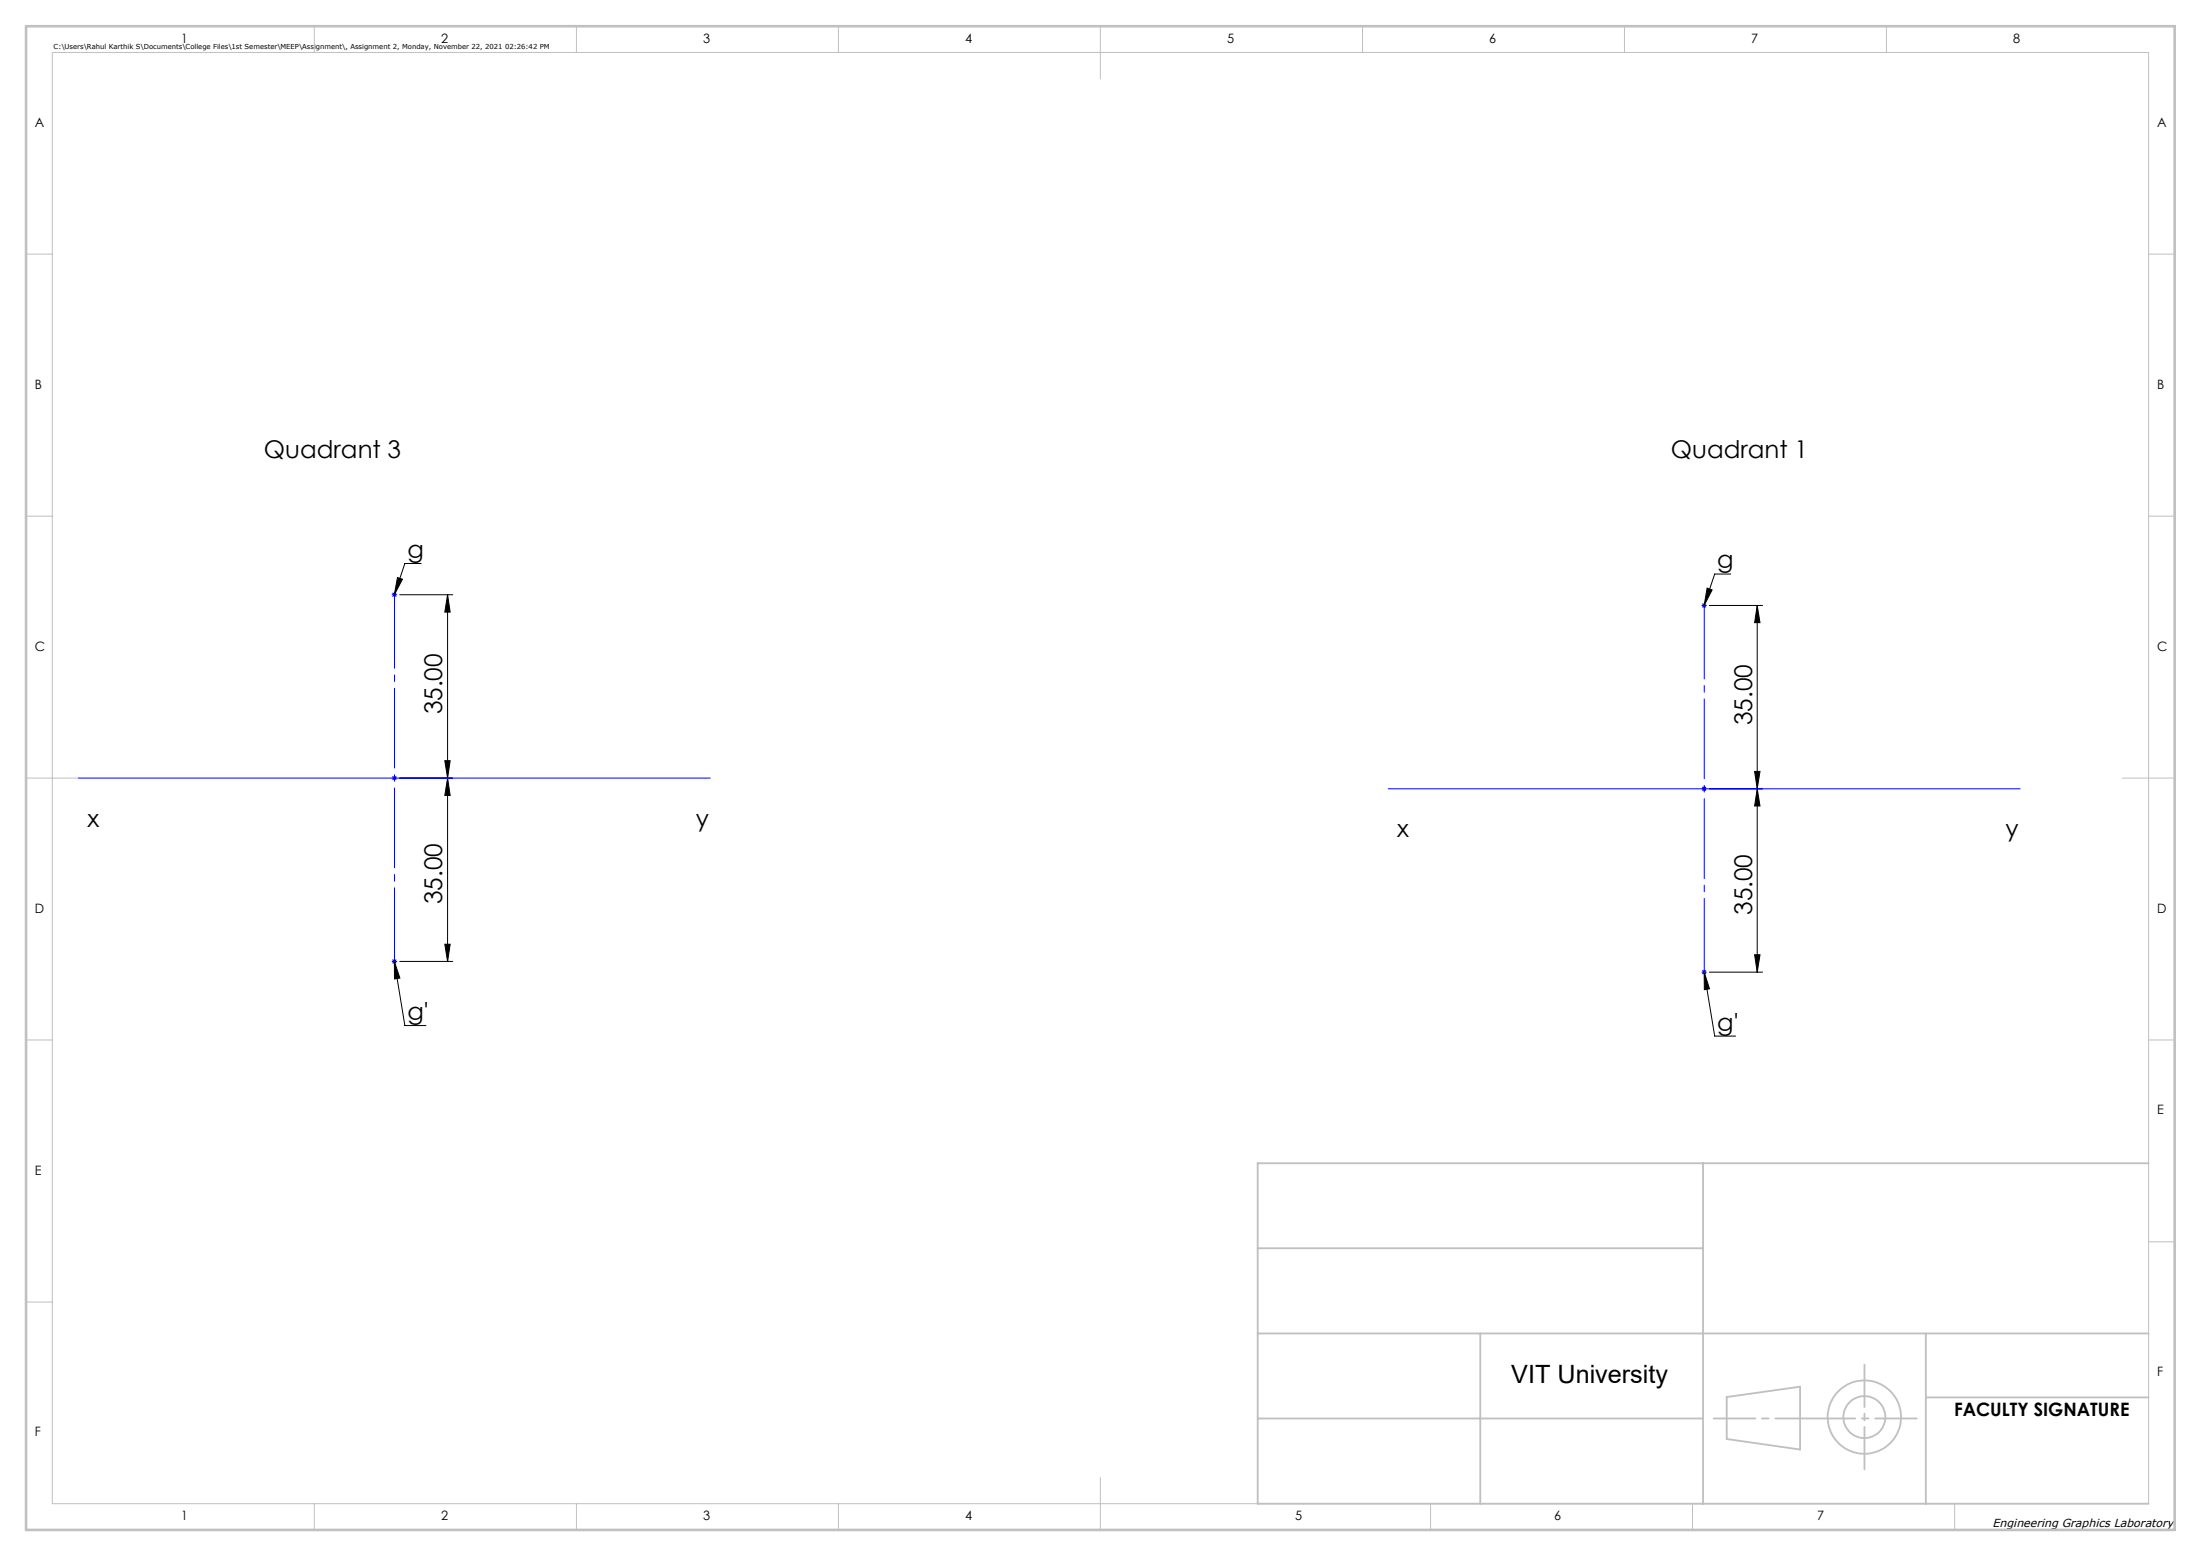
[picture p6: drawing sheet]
<svg xmlns="http://www.w3.org/2000/svg" width="420mm" height="297mm" viewBox="0 0 420 297" stroke-linecap="round" stroke-linejoin="round" font-family="sans-serif">
<g fill="none" stroke="#000" stroke-width=".19">
<path d="M75.8 110.2l1 .4-1.6 2.9zM76.3 113.5h10.1M80.4 107.6h-3.1l-2.1 5.9M85.4 113.5v70M85.4 113.5l.5 3.3h-1zM325.8 112.3l.9 .3-1.5 3zM326.2 115.6h10.1M330.3 109.6h-3.1l-2 6M335.3 115.6v70M335.3 115.6l.5 3.2h-1zM76.3 148.5h10.1M84.9 145.2h1l-.5 3.3z"/>
<path d="M85.4 148.5l.5 3.3h-1zM326.2 150.6h10.1M334.8 147.2h1l-.5 3.4zM335.3 150.6l.5 3.2h-1zM75.2 183.5l1.1 3.2-1 .2zM75.2 183.5l2.1 12.3h4M76.3 183.5h10.1M84.9 180.2h1l-.5 3.3zM325.2 185.6l1 3.1-1 .2zM325.2 185.6l2 12.2h4M326.2 185.6h10.1M334.8 182.2h1l-.5 3.4z"/>
</g>
<g fill="none" stroke="#c0c0c0" stroke-width=".35">
<path d="M240 238.3h85M325 222v65M410 222h-170v65h170M240 254.5h170M282.5 254.5v32.5M367.5 254.5v32.5M240 270.8h85M329.5 266.7l14-2v12l-14-2zM367.5 266.7h42.5"/>
<circle cx="355.8" cy="270.5" r="7"/>
<circle cx="355.8" cy="270.5" r="4"/>
</g>
<g fill="none" stroke="#00f" stroke-width=".19">
<path d="M74.8 113.5h1M74.9 113.2l.7 .7M75.2 113v1M75.6 113.2l-.7 .7M324.7 115.6h1M324.8 115.2l.7 .7M325.2 115.1v1M325.5 115.2l-.7 .7M15 148.5h120.5M74.9 148.2l.7 .7M75.2 148v1M75.6 148.2l-.7 .7"/>
<path d="M264.9 150.6h120.6M324.8 150.2l.7 .7M325.2 150.1v1M325.5 150.2l-.7 .7M74.8 183.5h1M74.9 183.2l.7 .7M75.2 183v1M75.6 183.2l-.7 .7M324.7 185.6h1M324.8 185.2l.7 .7M325.2 185.1v1M325.5 185.2l-.7 .7"/>
</g>
<g fill="none" stroke="#c0c0c0" stroke-width=".19">
<path d="M10 10h400v277h-400zM60 5v5M110 5v5M160 5v5M210 5v10M260 5v5M310 5v5M360 5v5M5 48.5h5M410 48.5h5M5 98.5h5M410 98.5h5"/>
<path d="M5 148.5h10M405 148.5h10M5 198.5h5M410 198.5h5M410 237h5M5 248.5h5M60 287v5M110 287v5M160 287v5M210 282v10M273 287v5M323 287v5"/>
<path d="M373 287v5"/>
</g>
<path d="M327 270.8h38.8" fill="none" stroke="#c0c0c0" stroke-width=".35" stroke-dasharray="15.2 1.3 1.3 1.3" stroke-dashoffset="7.3"/>
<path d="M355.8 260.5v20" fill="none" stroke="#c0c0c0" stroke-width=".35" stroke-dasharray="15.2 1.3 1.3 1.3" stroke-dashoffset="7.1"/>
<path d="M5 5h410v287h-410z" fill="none" stroke="#c0c0c0" stroke-width=".5"/>
<path d="M75.3 113.5v70M325.2 115.5v70" fill="none" stroke="#00f" stroke-width=".19" stroke-dasharray="15.2 1.3 1.3 1.3" stroke-dashoffset="1.2"/>
<g fill="#000">
<path d="M75.8 110.2l1 .4-1.6 2.9zM75.2 183.5l1.1 3.2-1 .2zM325.2 185.6l1 3.1-1 .2zM325.8 112.3l.9 .3-1.5 3z"/>
<path d="M84.9 145.2h1l-.5 3.3zM85.4 113.5l.5 3.3h-1z"/>
<path d="M85.4 148.5l.5 3.3h-1zM84.9 180.2h1l-.5 3.3z"/>
<path d="M334.8 147.2h1l-.5 3.4zM335.3 115.6l.5 3.2h-1z"/>
<path d="M335.3 150.6l.5 3.2h-1zM334.8 182.2h1l-.5 3.4z"/>
</g>
<text font-size="4.8" x="288.4" y="264">VIT University</text>
<g font-size="4.7">
<text x="50.4" y="87.4">Quadrant 3</text>
<text x="318.8" y="87.4">Quadrant 1</text>
<text x="77.8" y="106.5">g</text>
<text x="327.7" y="108.5">g</text>
<text x="84.4" y="136.4" transform="rotate(-90 84.4 136.4)">35.00</text>
<text x="334.3" y="138.4" transform="rotate(-90 334.3 138.4)">35.00</text>
<text x="16.7" y="157.8">x</text>
<text x="132.8" y="157.8">y</text>
<text x="266.6" y="159.8">x</text>
<text x="382.7" y="159.8">y</text>
<text x="84.4" y="172.6" transform="rotate(-90 84.4 172.6)">35.00</text>
<text x="334.3" y="174.6" transform="rotate(-90 334.3 174.6)">35.00</text>
<text x="77.8" y="194.7">g'</text>
<text x="327.7" y="196.7">g'</text>
</g>
<text font-size="3.5" x="372.9" y="270.3">FACULTY SIGNATURE</text>
<g font-size="2.5">
<text x="34.6" y="8.2">1</text>
<text x="84.2" y="8.2">2</text>
<text x="134.2" y="8.2">3</text>
<text x="184.2" y="8.2">4</text>
<text x="234.2" y="8.2">5</text>
<text x="284.2" y="8.2">6</text>
<text x="334.2" y="8.2">7</text>
<text x="384.2" y="8.2">8</text>
<text x="6.7" y="24.2">A</text>
<text x="411.7" y="24.2">A</text>
<text x="6.7" y="74.2">B</text>
<text x="411.7" y="74.2">B</text>
<text x="6.7" y="124.2">C</text>
<text x="411.7" y="124.2">C</text>
<text x="6.7" y="174.2">D</text>
<text x="411.7" y="174.2">D</text>
<text x="411.7" y="212.7">E</text>
<text x="6.7" y="224.2">E</text>
<text x="411.7" y="262.7">F</text>
<text x="6.7" y="274.2">F</text>
<text x="34.6" y="290.2">1</text>
<text x="84.2" y="290.2">2</text>
<text x="134.2" y="290.2">3</text>
<text x="184.2" y="290.2">4</text>
<text x="247.2" y="290.2">5</text>
<text x="296.5" y="290.2">6</text>
<text x="346.8" y="290.2">7</text>
</g>
<text font-size="2.2" x="380.2" y="291.4">Engineering Graphics Laboratory</text>
<text font-size="1.3" x="10.2" y="9.3">C:\Users\Rahul Karthik S\Documents\College Files\1st Semester\MEEP\Assignment\, Assignment 2, Monday, November 22, 2021 02:26:42 PM</text>
</svg>
